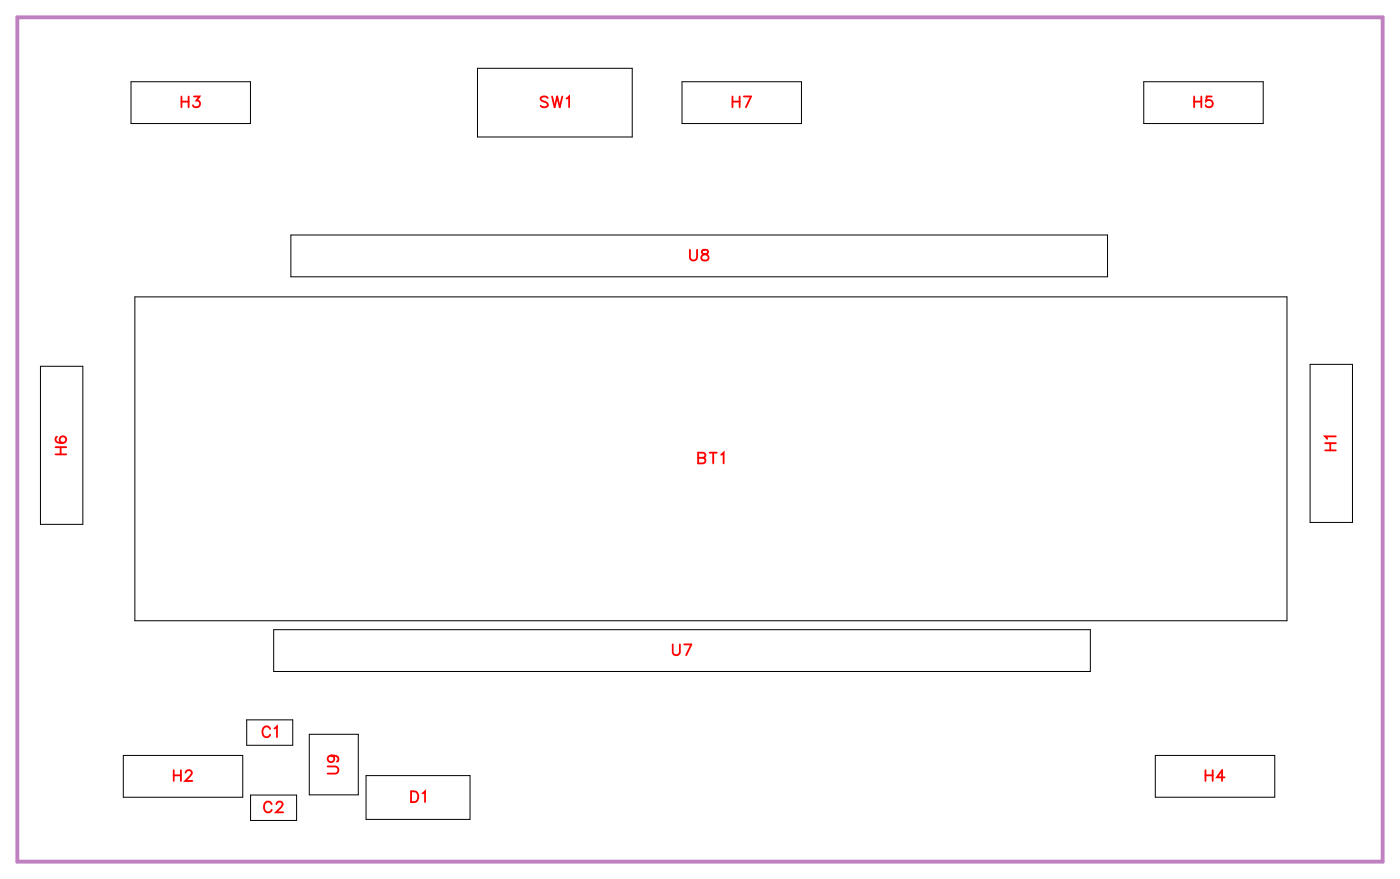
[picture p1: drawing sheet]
<svg xmlns="http://www.w3.org/2000/svg" width="92mm" height="58mm" viewBox="0 0 92 58" stroke-linecap="round" stroke-linejoin="round" font-family="sans-serif">
<path d="M1.1 1.1h90v55.7h-90z" fill="none" stroke="#bf80bf" stroke-width=".25"/>
<g fill="none" stroke="#000" stroke-width=".07">
<path d="M8.6 5.4h7.9v2.7h-7.9zM8.9 19.6h75.9v21.3h-75.9zM19.2 15.5h53.8v2.7h-53.8zM31.5 4.5h10.2v4.5h-10.2zM45 5.4h7.8v2.7h-7.8zM75.4 5.4h7.9v2.7h-7.9zM2.7 24.1h2.8v10.4h-2.8zM86.4 24h2.8v10.4h-2.8zM8.1 49.8h7.9v2.7h-7.9zM16.3 47.4h3v1.7h-3zM16.5 52.4h3.1v1.6h-3.1zM18 41.5h53.9v2.7h-53.9z"/>
<path d="M20.4 48.4h3.2v4h-3.2zM24.1 51.1h6.9v2.9h-6.9zM76.2 49.8h7.8v2.7h-7.8z"/>
</g>
<g fill="none" stroke="#f00" stroke-width=".12">
<path d="M12 6.4v.7M12 6.7h.4M12.4 6.4v.7M12.8 6.4h.4l-.2 .2a.24 .24 0 0 1 .1 .4 .24 .24 0 0 1-.4-.1M36.1 6.5l-.2-.1-.3 .1 .1 .1 .4 .3v.1l-.2 .1-.3-.1M36.4 6.4l.2 .7 .1-.7 .2 .7 .2-.7M37.3 6.5l.2-.1v.7M45.5 16.5v.5l.2 .2 .2-.1 .1-.6M46.3 16.5v.2l.3 .1 .1 .1a.24 .24 0 0 1-.2 .3 .24 .24 0 0 1-.3-.3l.5-.3-.1-.1zM48.3 6.7h.5M48.3 6.4v.7M48.8 6.4v.7"/>
<path d="M49 6.4h.5l-.3 .7M78.7 6.7h.5M78.7 6.4v.7M79.2 6.4v.7M79.9 6.4h-.4v.3a.25 .25 0 0 1 .4 0 .25 .25 0 0 1-.1 .3 .25 .25 0 0 1-.3-.1M3.7 29.9h.7M3.7 29.5h.7M3.8 28.8h-.1a.35 .35 0 0 0 .2 .4 .35 .35 0 0 0 .5-.2 .22 .22 0 0 0-.2-.3 .22 .22 0 0 0-.3 .2 .22 .22 0 0 0 .2 .3M4 29.5v.4M46 30.2h.5v.2l-.2 .1h-.3v-.7l.5 .1v.1l-.2 .2M46.8 29.8h.5M47 29.8v.7"/>
<path d="M47.5 30l.2-.2v.7M87.4 29.7h.7M87.4 29.2h.7M87.7 29.2v.5M88.1 28.7h-.7l.1 .2M11.5 50.7v.7M11.5 51.1h.4M11.9 50.7v.7M12.2 50.9l.2-.2h.1l.1 .2-.1 .2-.3 .3h.5M17.8 48a.26 .26 0 0 0-.3-.1 .26 .26 0 0 0-.2 .2v.2a.26 .26 0 0 0 .2 .3 .26 .26 0 0 0 .3-.2M17.9 53a.26 .26 0 0 0-.3-.2 .26 .26 0 0 0-.2 .3v.1a.26 .26 0 0 0 .2 .3 .26 .26 0 0 0 .3-.2M18.1 48l.2-.1v.7"/>
<path d="M18.2 53l.2-.2h.1l.1 .1-.1 .3-.3 .3h.5M21.6 50.5h.5l.2 .2-.1 .2-.6 .1M21.8 49.8a.22 .22 0 0 1 .2 .3 .22 .22 0 0 1-.3 .1 .22 .22 0 0 1 0-.4h.1a.34 .34 0 0 1 .5 .2l-.1 .2M27.1 52.1h.2a.38 .38 0 0 1 .3 .4 .38 .38 0 0 1-.3 .3h-.2zM27.9 52.3l.1-.2v.7M44.3 42.5v.5l.2 .2 .3-.1v-.6M45.1 42.5h.5l-.4 .7M79.5 51.1h.4M79.5 50.7v.7M79.9 50.7v.7M80.7 51.2h-.5l.4-.5v.7"/>
</g>
<g font-size="1.2" fill="#fff">
<text x="11.9" y="7.4">H3</text>
<text x="35.6" y="7.4">SW1</text>
<text x="48.2" y="7.4">H7</text>
<text x="78.7" y="7.4">H5</text>
<text x="45.4" y="17.5">U8</text>
<text x="4.7" y="30" transform="rotate(-90 4.7 30)">H6</text>
<text x="88.4" y="29.7" transform="rotate(-90 88.4 29.7)">H1</text>
<text x="46" y="30.8">BT1</text>
<text x="44.3" y="43.5">U7</text>
<text x="11.4" y="51.7">H2</text>
<text x="17.2" y="48.9">C1</text>
<text x="17.3" y="53.8">C2</text>
<text x="22.6" y="51" transform="rotate(-90 22.6 51)">U9</text>
<text x="27" y="53.1">D1</text>
<text x="79.4" y="51.7">H4</text>
</g>
</svg>
